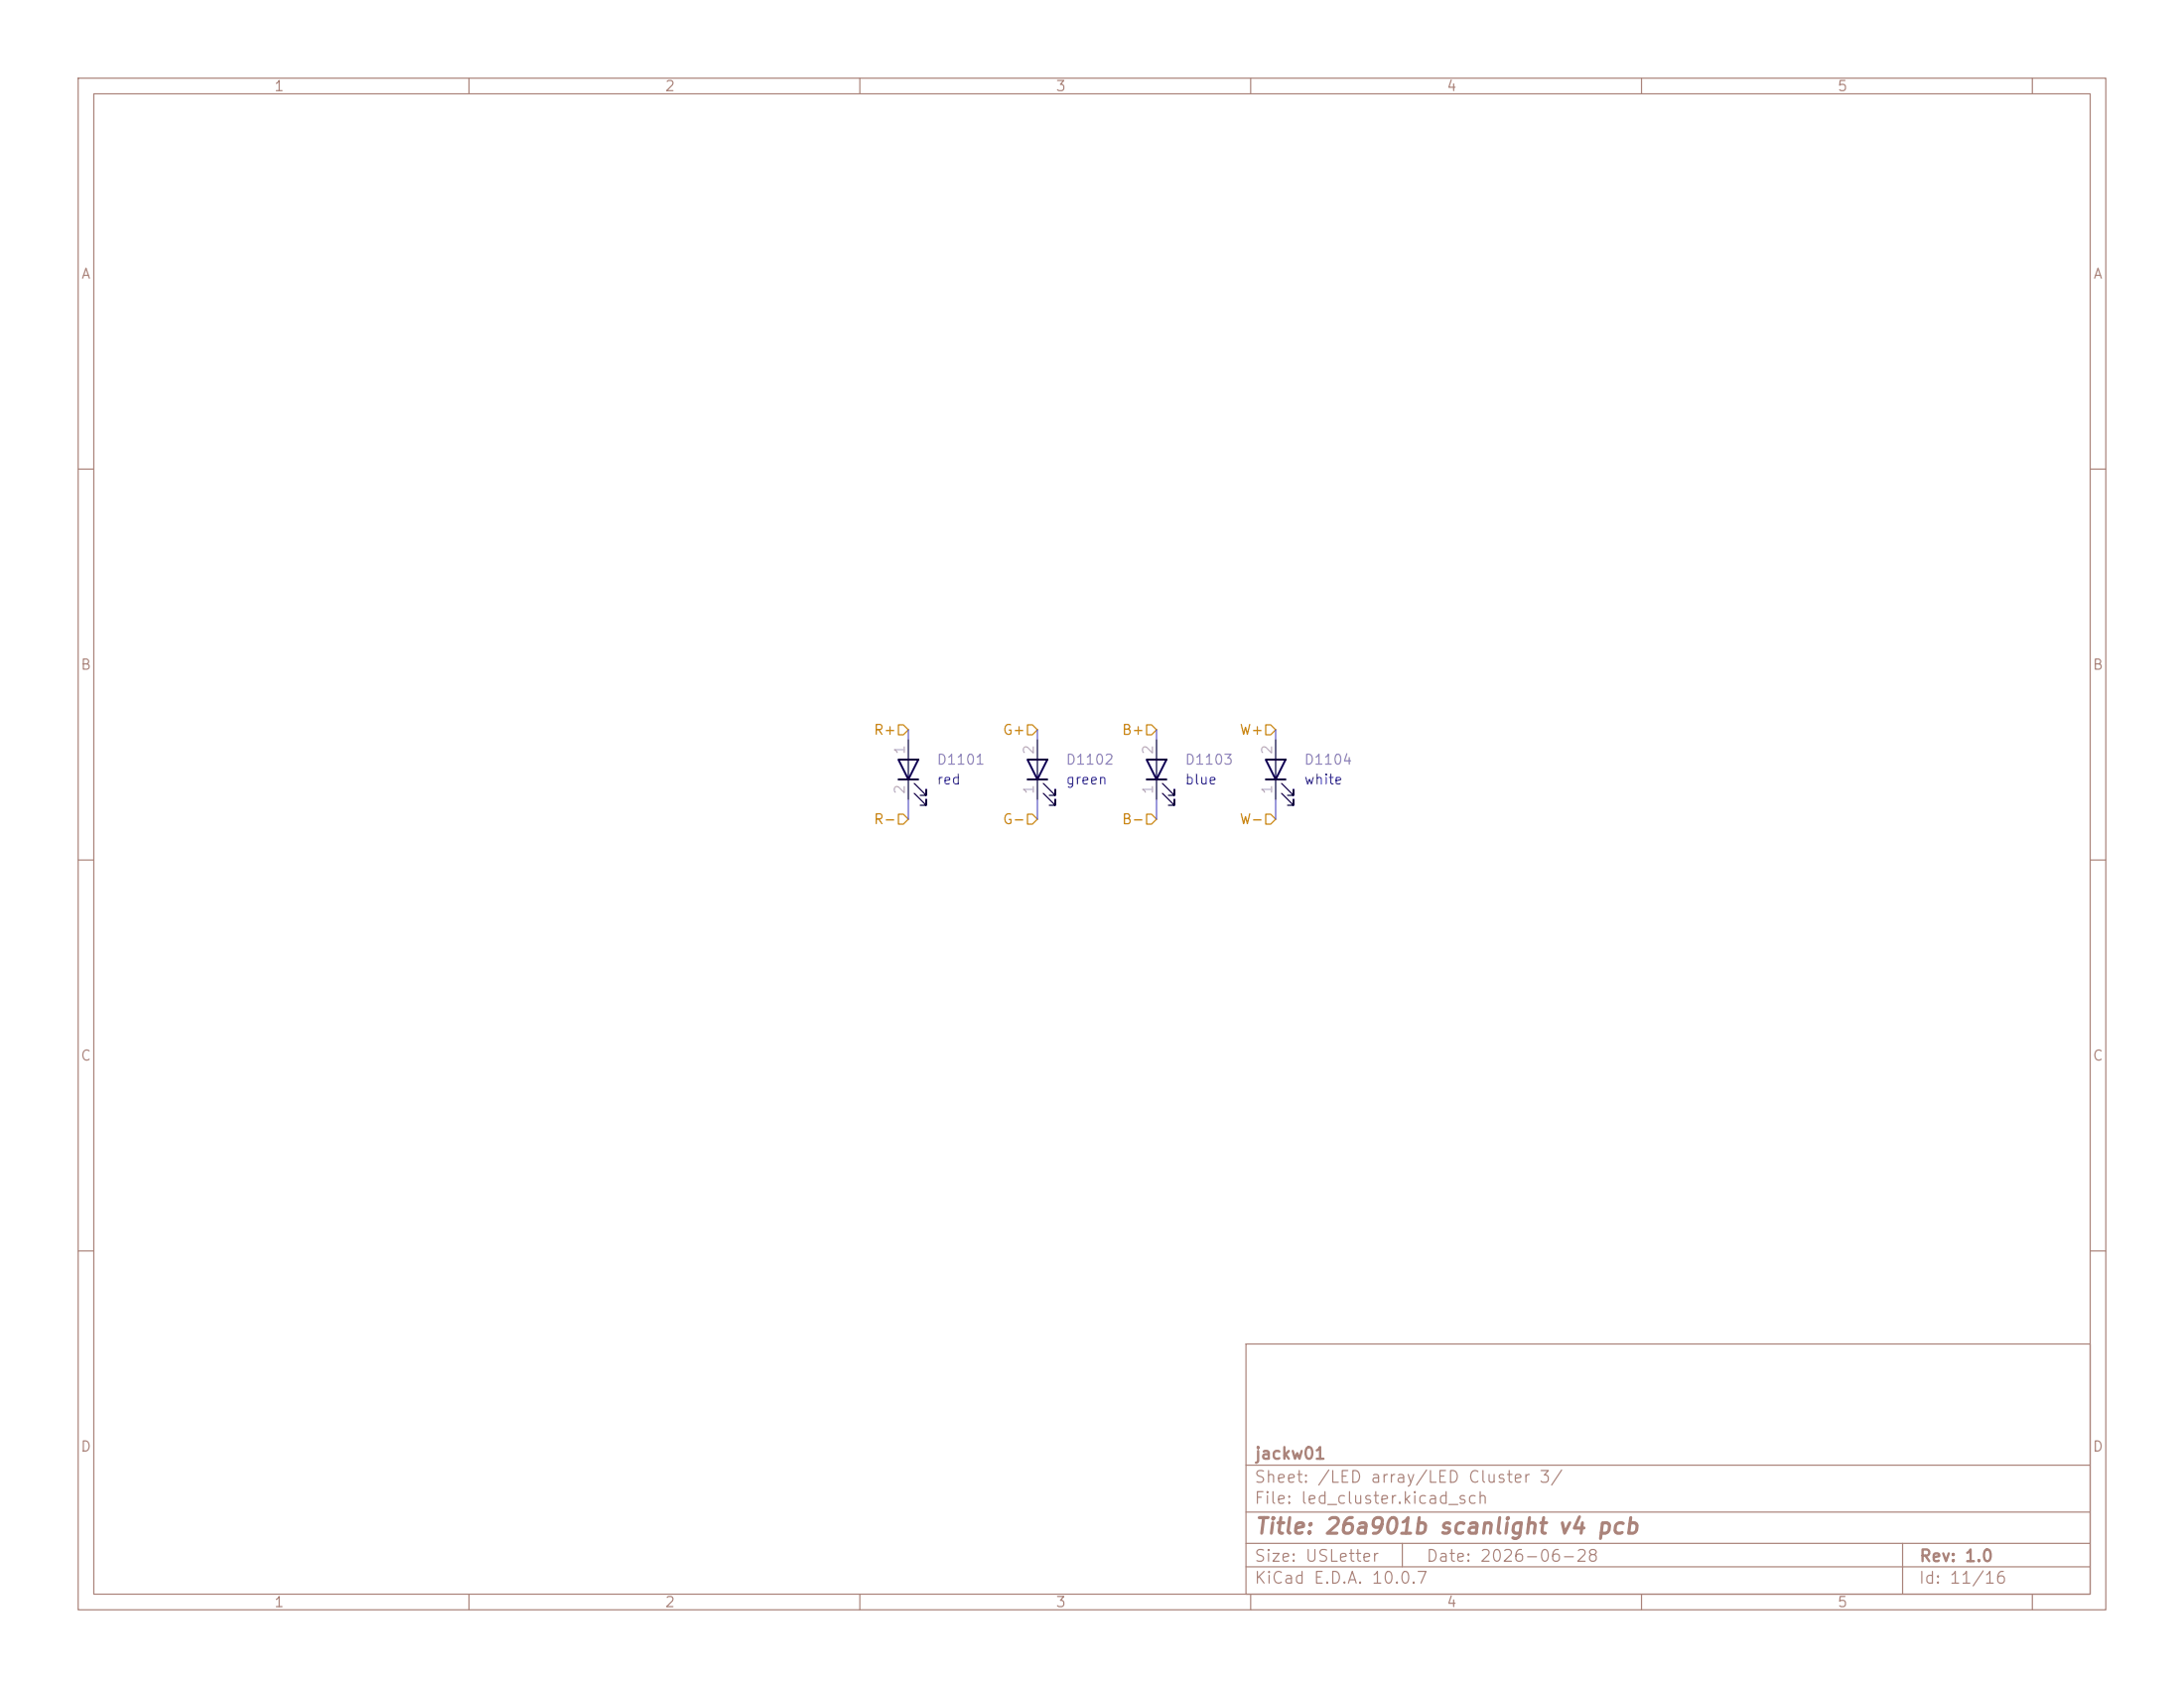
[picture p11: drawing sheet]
<svg xmlns="http://www.w3.org/2000/svg" width="279mm" height="216mm" viewBox="0 0 279 216" stroke-linecap="round" stroke-linejoin="round" font-family="sans-serif">
<g fill="none" stroke="#aa837a" stroke-width=".15">
<path d="M10 10h259.4v195.9h-259.4zM12 12h255.4v191.9h-255.4zM60 10v2M110 10v2M160 10v2M210 10v2M260 10v2M10 60h2M267.4 60h2M10 110h2M267.4 110h2M10 160h2"/>
<path d="M159.4 171.9h108v32h-108zM267.4 160h2M159.4 197.4h108M159.4 193.4h108M159.4 187.4h108M179.4 197.4v3M243.4 197.4v6.5M60 203.9v2M110 203.9v2M159.4 200.4h108M160 203.9v2M210 203.9v2"/>
<path d="M260 203.9v2"/>
</g>
<path d="M116.2 97.2v2.5M132.7 97.2v2.5M148 97.2v2.5M163.2 97.2v2.5M117 101.5l1.5 1.5v-.8v.8h-.8M117 100.2l1.5 1.5v-.7v.7h-.8M133.5 101.5l1.5 1.5v-.8v.8h-.8M133.5 100.2l1.5 1.5v-.7v.7h-.8M148.7 101.5l1.5 1.5v-.8v.8h-.7M148.7 100.2l1.5 1.5v-.7v.7h-.7M164 101.5l1.5 1.5v-.8v.8h-.8M164 100.2l1.5 1.5v-.7v.7h-.8" fill="none" stroke="#130040" stroke-width=".15"/>
<path d="M114.9 97.2h2.6l-1.3 2.5zM114.9 99.7h2.6M131.4 97.2h2.6l-1.3 2.5zM131.4 99.7h2.6M146.7 97.2h2.5l-1.2 2.5zM146.7 99.7h2.5M161.9 97.2h2.6l-1.3 2.5zM161.9 99.7h2.6" fill="none" stroke="#130040" stroke-width=".25"/>
<path d="M116.2 94.6v2.6M116.2 99.7v2.5M132.7 94.6v2.6M132.7 99.7v2.5M148 94.6v2.6M148 99.7v2.5M163.2 94.6v2.6M163.2 99.7v2.5" fill="none" stroke="#010022" stroke-width=".15"/>
<path d="M114.9 92.7h.7l.6 .6-.6 .7h-.7zM131.4 92.7h.7l.6 .6-.6 .7h-.7zM146.7 92.7h.6l.7 .6-.7 .7h-.6zM161.9 92.7h.7l.6 .6-.6 .7h-.7zM114.9 104.1h.7l.6 .7-.6 .6h-.7zM131.4 104.1h.7l.6 .7-.6 .6h-.7zM146.7 104.1h.6l.7 .7-.7 .6h-.6zM161.9 104.1h.7l.6 .7-.6 .6h-.7z" fill="none" stroke="#c67d00" stroke-width=".15"/>
<path d="M116.2 93.3v1.3M132.7 93.3v1.3M148 93.3v1.3M163.2 93.3v1.3M116.2 102.2v2.6M132.7 102.2v2.6M148 102.2v2.6M163.2 102.2v2.6" fill="none" stroke="#5256d0" stroke-width=".15"/>
<text font-size="2" fill="#aa837a" x="160.4" y="196.7">Title: 26a901b scanlight v4 pcb</text>
<g font-size="1.5" fill="#aa837a">
<text x="160.4" y="190">Sheet: /LED array/LED Cluster 3/</text>
<text x="160.4" y="187">jackw01</text>
<text x="160.4" y="192.7">File: led_cluster.kicad_sch</text>
<text x="160.4" y="202.9">KiCad E.D.A. 10.0.7</text>
<text x="160.4" y="200.1">Size: USLetter</text>
<text x="182.4" y="200.1">Date: 2026-06-28</text>
<text x="245.4" y="202.9">Id: 11/16</text>
<text x="245.4" y="200.1">Rev: 1.0</text>
</g>
<g font-size="1.3" fill="#aa837a">
<text x="35" y="12">1</text>
<text x="85" y="12">2</text>
<text x="135" y="12">3</text>
<text x="185" y="12">4</text>
<text x="235" y="12">5</text>
<text x="10.3" y="36">A</text>
<text x="267.7" y="36">A</text>
<text x="10.2" y="86">B</text>
<text x="267.6" y="86">B</text>
<text x="10.2" y="136">C</text>
<text x="267.6" y="136">C</text>
<text x="10.2" y="186">D</text>
<text x="267.6" y="186">D</text>
<text x="35" y="205.9">1</text>
<text x="85" y="205.9">2</text>
<text x="135" y="205.9">3</text>
<text x="185" y="205.9">4</text>
<text x="235" y="205.9">5</text>
</g>
<g font-size="1.3" fill="#c67d00">
<text x="111.7" y="94.3">R+</text>
<text x="128.2" y="94.3">G+</text>
<text x="143.4" y="94.3">B+</text>
<text x="158.5" y="94.3">W+</text>
<text x="111.7" y="105.7">R-</text>
<text x="128.2" y="105.7">G-</text>
<text x="143.4" y="105.7">B-</text>
<text x="158.5" y="105.7">W-</text>
</g>
<g font-size="1.3" fill="#b4afbe">
<text x="116.1" y="101.7" transform="rotate(-90 116.1 101.7)">2</text>
<text x="116.1" y="96.6" transform="rotate(-90 116.1 96.6)">1</text>
<text x="132.6" y="101.7" transform="rotate(-90 132.6 101.7)">1</text>
<text x="132.6" y="96.6" transform="rotate(-90 132.6 96.6)">2</text>
<text x="147.8" y="101.7" transform="rotate(-90 147.8 101.7)">1</text>
<text x="147.8" y="96.6" transform="rotate(-90 147.8 96.6)">2</text>
<text x="163.1" y="101.7" transform="rotate(-90 163.1 101.7)">1</text>
<text x="163.1" y="96.6" transform="rotate(-90 163.1 96.6)">2</text>
</g>
<g font-size="1.3" fill="#8d7cb6">
<text x="119.7" y="98.1">D1101</text>
<text x="136.3" y="98.1">D1102</text>
<text x="151.5" y="98.1">D1103</text>
<text x="166.7" y="98.1">D1104</text>
</g>
<g font-size="1.3" fill="#353dd0">
<text x="119.7" y="100.7">red</text>
<text x="136.3" y="100.7">green</text>
<text x="151.5" y="100.7">blue</text>
<text x="166.7" y="100.7">white</text>
</g>
</svg>
